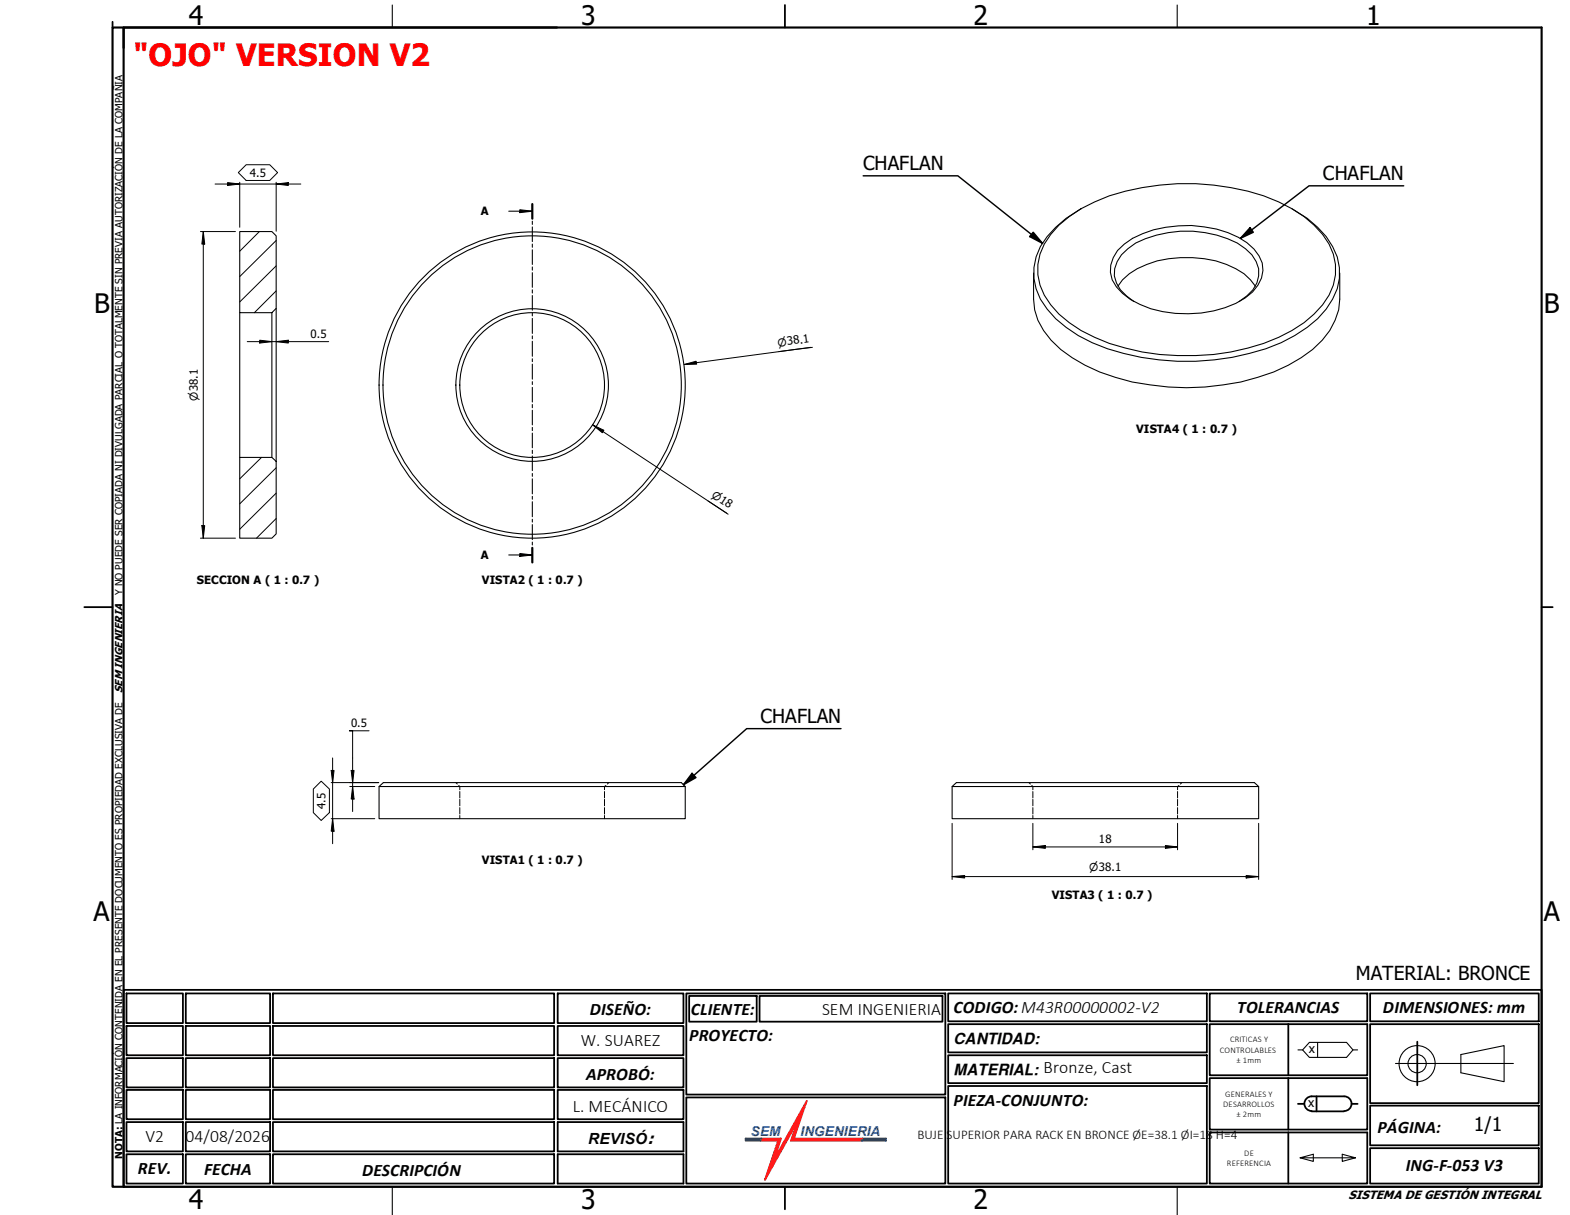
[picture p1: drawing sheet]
<svg xmlns="http://www.w3.org/2000/svg" width="279mm" height="216mm" viewBox="0 0 279 216" stroke-linecap="round" stroke-linejoin="round" font-family="sans-serif">
<!-- layer: Hatch (ISO) -->
<path d="M46.1 41.1l-3.5 3.5M49.1 51.7l-3.9 3.9M49.1 47.2l-6.5 6.5M49.1 42.7l-6.5 6.4M46.5 81.3l-3.9 3.8M49.1 92.1l-3.5 3.5M49.1 87.6l-6.5 6.4M49.1 83.1l-6.5 6.4" fill="none" stroke="#000" stroke-width=".18"/>
<!-- layer: Hidden (ISO) -->
<g fill="none" stroke="#000" stroke-width=".18">
<path d="M81 139.1l.3 .2M81.5 139.6l.2 .2v.5M107.7 139.6l-.3 .2v.5M108.2 139.1l-.3 .2M182.9 139.1l.2 .2M183.4 139.6l.2 .2v.5M209.5 139.6l-.2 .2v.5M210.1 139.1l-.3 .2M81.7 140.7v1.1M81.7 142v1.2M81.7 143.5v1.2M81.7 144.9v.6"/>
<path d="M107.4 140.7v1.1M107.4 142v1.2M107.4 143.5v1.2M107.4 144.9v.6M183.6 140.7v1.1M183.6 142v1.2M183.6 143.5v1.2M183.6 144.9v.6M209.3 140.7v1.1M209.3 142v1.2M209.3 143.5v1.2M209.3 144.9v.6"/>
</g>
<!-- layer: Visible (ISO) -->
<g fill="none" stroke="#000" stroke-width=".19">
<path d="M192.2 37.1a19.2 19.2 0 0 0-7.3 6.7 9.8 9.8 0 0 0 1.2 11.1 24.3 24.3 0 0 0 13.6 7.9 44.3 44.3 0 0 0 28-1.9 21.5 21.5 0 0 0 8-6 9.9 9.9 0 0 0 0-12.9 19.2 19.2 0 0 0-6.1-4.9M42.6 41.1h5.7l.8 .8v12.9l-.8 .8h-5.7zM42.6 55.6v25.7M48.3 55.6v25.7M49.1 54.8v27.2M183.7 48.5v4.6a10.6 10.6 0 0 0 3.1 7.4 25.1 25.1 0 0 0 11.4 6.6 44.3 44.3 0 0 0 28.2-1 24.3 24.3 0 0 0 8.6-5.6 11.4 11.4 0 0 0 3.1-7.4v-4.6M188.2 40a28.9 28.9 0 0 1 14.8-6.7 43 43 0 0 1 24.3 2.6 19.2 19.2 0 0 1 8.9 7.5 9.5 9.5 0 0 1-1.1 10.8 24.5 24.5 0 0 1-13.3 7.6 44.2 44.2 0 0 1-24.6-.8 22.9 22.9 0 0 1-10.4-6.8 9.6 9.6 0 0 1 0-12.5zM198.6 44.5a12.8 12.8 0 0 1 6.4-3.7 21.5 21.5 0 0 1 15.1 1.4 8.1 8.1 0 0 1 4.2 4.5 5.4 5.4 0 0 1-1.7 5.2 17.3 17.3 0 0 1-11.4 3.9 17.1 17.1 0 0 1-11.7-3.7 5.2 5.2 0 0 1-.9-7.6zM198.7 50.9a9.6 9.6 0 0 1 5.1-3.9 20.4 20.4 0 0 1 15.8 .8l1.5 .8 1.1 1.1 .9 1.2M201.5 53.6a6.7 6.7 0 0 1-3.4-4.6 5.7 5.7 0 0 1 2.4-4.8 15 15 0 0 1 7.1-2.9 20.2 20.2 0 0 1 12.3 1.9 7 7 0 0 1 3.8 4.6 5.1 5.1 0 0 1-2.1 4.8l-1.4 1M42.6 81.3h5.7l.8 .7v12.9l-.8 .7h-5.7zM67.4 139.8l.7-.7h53l.7 .7z"/>
<path d="M67.4 139.8v5.7h54.4v-5.7M169.2 139.8l.8-.7h52.9l.8 .7zM169.2 139.8v5.7h54.5v-5.7"/>
<circle cx="94.6" cy="68.4" r="12.9"/>
<circle cx="94.6" cy="68.4" r="13.6"/>
<circle cx="94.6" cy="68.4" r="26.5"/>
<circle cx="94.6" cy="68.4" r="27.2"/>
</g>
<!-- layer: Hatch (ISO) -->
<path d="M132.5 202.5h2.8" fill="none" stroke="#164990" stroke-width=".38"/>
<path d="M135.3 202.3h3.5l-1.3 3.8 5.9-10.5-2.3 6.7h12.2l-.1 .4h-12.6l1.2-3.5-5.8 10.5 2.3-7h-3.1z" fill-rule="evenodd" fill="#e32826"/>
<path d="M153.2 202.5h4.3" fill="none" stroke="#164990" stroke-width=".38"/>
<!-- layer: Section Line (ISO) -->
<g fill="none" stroke="#000" stroke-width=".19">
<path d="M90.4 37.5h4.2M92.4 37.3l2.2 .2-2.2 .3zM94.6 36.3v2.6M94.6 39.3v.6M94.6 40.3v2.6M94.6 43.4v.5M94.6 44.4v2.6M94.6 47.4v.6M94.6 48.5v2.6M94.6 51.5v.6M94.6 52.5v2.6M94.6 55.6v.5"/>
<path d="M94.6 56.6v2.6M94.6 59.7v.5M94.6 60.6v2.7M94.6 63.8v.5M94.6 64.7v2.7M94.6 67.8v.5M94.6 68.8v2.6M94.6 71.9v.6M94.6 72.9v2.6M94.6 75.9v.6M94.6 77v2.6M90.4 98.6h4.2"/>
<path d="M92.4 98.4l2.2 .2-2.2 .3zM94.6 80v.6M94.6 81v2.6M94.6 84.1v.5M94.6 85.1v2.7M94.6 88.2v.5M94.6 89.2v2.6M94.6 92.3v.5M94.6 93.2v2.7M94.6 96.3v.5M94.6 97.3v2.6"/>
</g>
<path d="M94.6 36.3v2.6M94.6 97.3v2.6" fill="none" stroke="#000" stroke-width=".38"/>
<path d="M92.4 37.3l2.2 .2-2.2 .3zM92.4 98.4l2.2 .2-2.2 .3z" fill="#000"/>
<!-- layer: Border (ANSI) -->
<path d="M20 4.9h254v206h-254zM22 4.9v206M99 4.9h-77v3.6" fill="none" stroke="#000" stroke-width=".38"/>
<!-- layer: Border (ISO) -->
<path d="M20 3.9v1M139.5 .9v4M15 107.9h5M274 107.9h2M139.5 210.9v4" fill="none" stroke="#000" stroke-width=".32"/>
<!-- layer: Border (ANSI) -->
<path d="M69.7 .9v4M209.2 .9v4M69.7 210.9v5M209.2 210.9v5" fill="none" stroke="#000" stroke-width=".19"/>
<!-- layer: Title (ISO) -->
<path d="M153.3 202.3h-12.2l2.3-6.7-5.9 10.5 1.3-3.8h-3.5l-.1 .4h3.1l-2.3 7 5.8-10.5-1.2 3.5h12.6" fill="none" stroke="#e32826" stroke-width=".32"/>
<path d="M135.3 202.3h-2.8v.4h2.7M153.3 202.3h4.2v.4h-4.3z" fill="none" stroke="#164990" stroke-width=".32"/>
<g fill="none" stroke="#000" stroke-width=".32">
<path d="M22 175.9h252v35h-252zM22.5 176.5h10v5.3h-10zM33 176.5h15v5.3h-15zM48.5 176.5h50v5.3h-50zM99.1 176.5h22.4v5.3h-22.4zM122 176.5h46v18h-46zM122.5 177h12v4.5h-12zM135 177h32.5v4.5h-32.5zM168.5 176.5h46v5h-46zM215 176.5h28v5h-28zM243.5 176.5h30v5h-30zM22.5 182.3h10v5.2h-10z"/>
<path d="M22.5 188h10v5.2h-10zM22.5 193.7h10v5.2h-10zM22.5 199.4h10v5.2h-10zM33 182.3h15v5.2h-15zM33 199.4h15v5.2h-15zM33 193.7h15v5.2h-15zM33 188h15v5.2h-15zM48.5 182.3h50v5.2h-50zM48.5 199.4h50v5.2h-50zM48.5 193.7h50v5.2h-50zM48.5 188h50v5.2h-50zM99.1 182.3h22.4v5.2h-22.4z"/>
<path d="M99.1 193.7h22.4v5.2h-22.4zM99.1 188h22.4v5.2h-22.4zM99.1 199.4h22.4v5.2h-22.4zM122 195h46v15.3h-46zM168.5 193h46v17.3h-46zM168.5 187.5h46v5h-46zM168.5 182h46v5h-46zM215 191.6h28v9.1h-28zM215 182h28v9.1h-28zM229 182v9.1M229 191.6v9.1M230.7 196.2h1.1"/>
<path d="M233.1 197.5h5.8M233.1 194.8h5.8M233.1 194.8a1.3 1.3 0 0 0-1.3 1.3 1.3 1.3 0 0 0 1.3 1.3M234 194.8v2.7M238.9 194.8a1.3 1.3 0 0 1 1.3 1.3 1.3 1.3 0 0 1-1.3 1.3M240.2 196.2h1.1M243.5 196.5h30v7h-30zM243.5 182h30v14h-30zM251.9 185.1v7.7M22.5 205.1h10v5.2h-10zM33 205.1h15v5.2h-15zM48.5 205.1h50v5.2h-50z"/>
<path d="M99.1 205.1h22.4v5.2h-22.4zM215 201.2h28v9.1h-28zM229 201.2v9.1M243.5 204h30v6.3h-30z"/>
</g>
<!-- layer: Visible (ISO) -->
<path d="M230.7 186.6h.8l1.2 1.3h6.6l1.2-1.3M231.5 186.6l1.2-1.4h6.6l1.2 1.4h.8M234.2 185.2v2.7M231.1 205.7l2.3 .7v-1.3l-2.3 .6h9.8l-2.3-.6v1.3l2.3-.7" fill="none" stroke="#000" stroke-width=".19"/>
<!-- layer: Title (ANSI) -->
<g fill="none" stroke="#000" stroke-width=".19">
<path d="M259.7 187.4l7.6-1.6v6.4l-7.6-1.6z"/>
<circle cx="251.9" cy="189" r="3.2"/>
<circle cx="251.9" cy="189" r="1.62"/>
</g>
<!-- layer: Title (ISO) -->
<path d="M248 189h21" fill="none" stroke="#000" stroke-width=".19"/>
<!-- layer: Dimension (ISO) -->
<g fill="none" stroke="#000" stroke-width=".18">
<path d="M38.2 32.7h15.3M40.4 32.4l2.2 .3-2.2 .3zM42.6 32.4v8M43.8 29.3h4.1l1.4 1.4-1.4 1.4h-4.1l-1.4-1.4zM49.1 32.7l2.1-.3v.6zM49.1 32.4v8.7M35.6 41.1h6.2M36.1 41.1l.3 2.3h-.5zM36.1 41.1v54.5M43.9 60.7h14.5M46.2 60.5l2.1 .2-2.1 .3zM49.1 60.7l2.1-.2v.5z"/>
<path d="M105.3 75.5l2 1-.2 .4zM105.3 75.5l24.1 15.9M121.6 64.8l2.1-.6 .1 .5zM144.1 61.7l-5.7 .8M144.4 61.7l-22.8 3.1M35.6 95.6h6.2M35.9 93.4h.5l-.3 2.2zM125.9 89l3.3 2.2M57.1 138.8l1.4 1.4v4.2l-1.4 1.4-1.4-1.4v-4.2zM58.9 136.9h.5l-.3 2.2zM58.9 139.1h8.4M59.1 134.7v15.2"/>
<path d="M62.2 139.8h4.4M62.4 136.9h.5l-.2 2.2zM62.7 139.8l.2 2.2h-.5zM65.6 129.9h-3.5h.6v14.3M58.9 145.5h7.7M59.1 145.5l.3 2.2h-.5zM169.2 155.8l2.2-.2v.4zM169.2 155.8h54.5M169.2 146.3v10M183.6 150.5l2.2-.3v.5zM183.6 150.5h25.7M183.6 146.3v4.7"/>
<path d="M207.1 150.2l2.2 .3-2.2 .2zM209.3 146.3v4.7M221.5 155.6l2.2 .2-2.2 .2zM223.7 146.3v10"/>
</g>
<g fill="#000">
<path d="M40.4 32.4l2.2 .3-2.2 .3zM49.1 32.7l2.1-.3v.6zM36.1 41.1l.3 2.3h-.5zM46.2 60.5l2.1 .2-2.1 .3zM49.1 60.7l2.1-.2v.5zM105.3 75.5l2 1-.2 .4zM121.6 64.8l2.1-.6 .1 .5zM35.9 93.4h.5l-.3 2.2zM58.9 136.9h.5l-.3 2.2zM62.4 136.9h.5l-.2 2.2zM59.1 145.5l.3 2.2h-.5zM62.7 139.8l.2 2.2h-.5z"/>
<path d="M183.6 150.5l2.2-.3v.5zM207.1 150.2l2.2 .3-2.2 .2z"/>
</g>
<!-- layer: Symbol (ISO) -->
<path d="M153.4 31.2h16.8l15.1 12M249.5 33h-16.8l-12.2 9.4M183.6 41.3l1.7 1.9-2.3-1.2zM222.2 40.4l.6 .9-2.3 1.1zM123 137.4l.7 .8-2.2 1.2zM149.5 129.5h-16.8l-11.2 9.9" fill="none" stroke="#000" stroke-width=".25"/>
<path d="M183.6 41.3l1.7 1.9-2.3-1.2zM222.2 40.4l.6 .9-2.3 1.1zM123 137.4l.7 .8-2.2 1.2z" fill="#000"/>
<!-- layer: Dimension (ISO) -->
<path d="M169.2 155.8h2.2M221.5 155.8h2.2" fill="none" stroke="#000" stroke-width=".44"/>
<text font-size="5.5" fill="#f00" x="23.7" y="11.7">&quot;OJO&quot; VERSION V2</text>
<g font-size="4.8">
<text x="33.6" y="4.5">4</text>
<text x="103.3" y="4.5">3</text>
<text x="173" y="4.5">2</text>
<text x="242.8" y="4.5">1</text>
<text x="16.8" y="55.6">B</text>
<text x="274.4" y="55.6">B</text>
<text x="16.6" y="163.6">A</text>
<text x="274.4" y="163.6">A</text>
<text x="33.6" y="214.8">4</text>
<text x="103.3" y="214.9">3</text>
<text x="173" y="214.9">2</text>
</g>
<g font-size="3.4">
<text x="153.4" y="30.2">CHAFLAN</text>
<text x="235.1" y="31.9">CHAFLAN</text>
<text x="135.2" y="128.4">CHAFLAN</text>
<text x="241" y="174.1">MATERIAL: BRONCE</text>
<text x="261.9" y="201">1/1</text>
</g>
<g font-size="3.1">
<text x="103.3" y="185.9">W. SUAREZ</text>
<text x="104.8" y="180.4">DISEÑO:</text>
<text x="122.5" y="185">PROYECTO:</text>
<text x="122.8" y="180.3">CLIENTE:</text>
<text x="146.1" y="180.3">SEM INGENIERIA</text>
<text x="169.5" y="180">CODIGO:M43R00000002-V2</text>
<text x="219.9" y="180">TOLERANCIAS</text>
<text x="245.8" y="180">DIMENSIONES: mm</text>
<text x="104.2" y="191.9">APROBÓ:</text>
<text x="185.5" y="190.8">Bronze, Cast</text>
<text x="101.8" y="197.6">L. MECÁNICO</text>
<text x="169.5" y="196.5">PIEZA-CONJUNTO:</text>
<text x="25.8" y="203">V2</text>
<text x="33" y="202.9">04/08/2026</text>
<text x="244.9" y="201.3">PÁGINA:</text>
<text x="24.5" y="208.7">REV.</text>
<text x="36.3" y="208.7">FECHA</text>
<text x="64.4" y="209">DESCRIPCIÓN</text>
<text x="249.9" y="208.2">ING-F-053 V3</text>
</g>
<g font-size="2.7">
<text x="169.5" y="185.5">CANTIDAD:</text>
<text x="169.5" y="191">MATERIAL:</text>
<text x="104.5" y="203.3">REVISÓ:</text>
</g>
<g font-size="2.4" fill="#164990">
<text x="133.5" y="201.8">SEM</text>
<text x="142.3" y="201.8">INGENIERIA</text>
</g>
<g font-size="2.3">
<text x="163.1" y="202.4">BUJE</text>
<text x="168.2" y="202.4">SUPERIOR PARA RACK EN BRONCE ØE=38.1 ØI=18</text>
<text x="216.1" y="202.4">H=4</text>
</g>
<g font-size="2.2">
<text x="232.6" y="187.2">x</text>
<text x="232.5" y="196.8">x</text>
</g>
<text font-size="2.1" x="239.6" y="213">SISTEMA DE GESTIÓN INTEGRAL</text>
<g font-size="2">
<text x="44.4" y="31.4">4.5</text>
<text x="85.5" y="38.3">A</text>
<text x="55.2" y="60.1">0.5</text>
<text x="201.9" y="77">VISTA4 ( 1 : 0.7 )</text>
<text x="85.5" y="99.4">A</text>
<text x="35" y="103.7">SECCION A ( 1 : 0.7 )</text>
<text x="85.7" y="103.7">VISTA2 ( 1 : 0.7 )</text>
<text x="62.4" y="129.2">0.5</text>
<text x="57.8" y="143.7" transform="rotate(-90 57.8 143.7)">4.5</text>
<text x="195.3" y="149.9">18</text>
<text x="85.7" y="153.5">VISTA1 ( 1 : 0.7 )</text>
<text x="186.9" y="159.8">VISTA3 ( 1 : 0.7 )</text>
</g>
<g font-size="1.9">
<text x="138.3" y="61.6" transform="rotate(-8 138.3 61.6)">⌀38.1</text>
<text x="35.2" y="71.2" transform="rotate(-90 35.2 71.2)">⌀38.1</text>
<text x="126.4" y="88.3" transform="rotate(33 126.4 88.3)">⌀18</text>
<text x="21.8" y="123.1" transform="rotate(-90 21.8 123.1)">SEM INGENIERIA</text>
<text x="193.6" y="154.8">⌀38.1</text>
</g>
<g font-size="1.8">
<text x="21.8" y="105.8" transform="rotate(-90 21.8 105.8)">Y NO PUEDE SER COPIADA NI DIVULGADA PARCIAL O TOTALMENTE SIN PREVIA AUTORIZACIÓN DE LA COMPAÑIA</text>
<text x="21.8" y="205.9" transform="rotate(-90 21.8 205.9)">NOTA: LA INFORMACIÓN CONTENIDA EN EL PRESENTE DOCUMENTO ES PROPIEDAD EXCLUSIVA DE</text>
</g>
<g font-size="1.5">
<text x="218.6" y="185.2">CRITICAS Y</text>
<text x="216.8" y="187.1">CONTROLABLES</text>
<text x="219.8" y="188.8">± 1mm</text>
<text x="217.4" y="196.7">DESARROLLOS</text>
<text x="217.7" y="194.9">GENERALES Y</text>
<text x="219.8" y="198.4">± 2mm</text>
<text x="218.1" y="207.1">REFERENCIA</text>
<text x="221.1" y="205.4">DE</text>
</g>
</svg>
